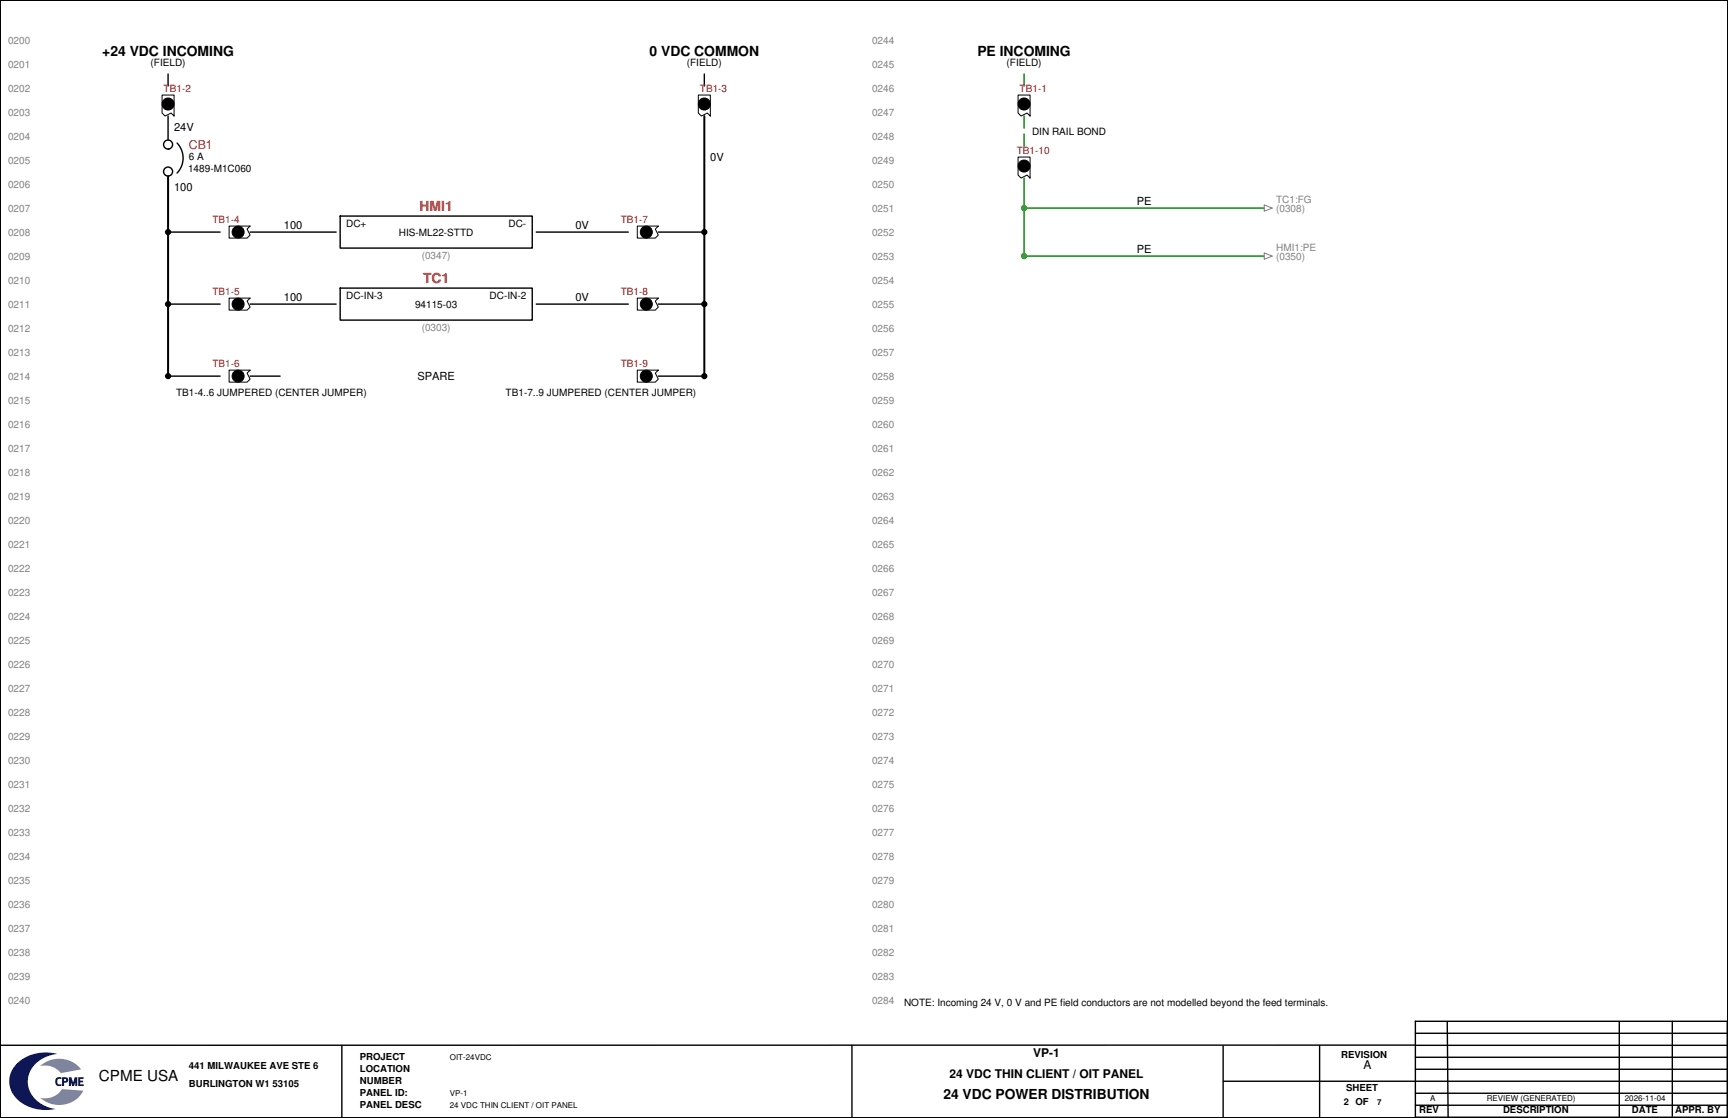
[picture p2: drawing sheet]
<svg xmlns="http://www.w3.org/2000/svg" width="432mm" height="279mm" viewBox="0 0 432 279" stroke-linecap="round" stroke-linejoin="round" font-family="sans-serif">
<g fill="none" stroke="#000" stroke-width=".35">
<path d="M42 18.5v3zM176 18.5v3zM42 29v6zM42 58h13zM62.5 58h21.5zM134 58h23zM164.5 58h11.5zM42 76h13zM62.5 76h21.5zM134 76h23zM164.5 76h11.5zM42 94h13z"/>
<path d="M62.5 94h7.5zM164.5 94h11.5z"/>
<circle cx="42" cy="58" r=".6"/>
<circle cx="176" cy="58" r=".6"/>
<circle cx="42" cy="76" r=".6"/>
<circle cx="176" cy="76" r=".6"/>
<circle cx="42" cy="94" r=".6"/>
<circle cx="176" cy="94" r=".6"/>
</g>
<g fill="#000">
<circle cx="42" cy="58" r=".6"/>
<circle cx="176" cy="58" r=".6"/>
<circle cx="42" cy="76" r=".6"/>
<circle cx="176" cy="76" r=".6"/>
<circle cx="42" cy="94" r=".6"/>
<circle cx="176" cy="94" r=".6"/>
</g>
<path d="M176 29v65zM42 44v50z" fill="none" stroke="#000" stroke-width=".5"/>
<path d="M255.9 18.5v3zM255.9 29v3zM255.9 33.5v3zM255.9 44.5v7.5z" fill="none" stroke="#008000" stroke-width=".35"/>
<circle cx="255.9" cy="52" r=".6" fill="#008000"/>
<g fill="none" stroke="#008000" stroke-width=".35">
<path d="M255.9 52h60zM255.9 52v12z"/>
<circle cx="255.9" cy="52" r=".6"/>
</g>
<circle cx="255.9" cy="64" r=".6" fill="#008000"/>
<g fill="none" stroke="#008000" stroke-width=".35">
<path d="M255.9 64h60z"/>
<circle cx="255.9" cy="64" r=".6"/>
</g>
<path d="M0 0h431.8v279.4h-431.8z" fill="none" stroke="#000" stroke-width=".5"/>
<g fill="none" stroke="#000" stroke-width=".25">
<path d="M40.5 23.8h3v5.2l-.7-.7-1.5 .7-.8-.7zM41.3 26h1.5zM42 25.3v1.5zM174.5 23.8h3v5.2l-.7-.7-1.5 .7-.8-.7zM175.3 26h1.5zM176 25.3v1.5zM254.4 23.8h3v5.2l-.7-.7-1.5 .7-.8-.7zM254.4 39.3h3v5.2l-.7-.7-1.5 .7-.8-.7zM255.2 26h1.5zM255.9 25.3v1.5zM57.3 56.5h5.2l-.7 .8 .7 1.5-.7 .7h-4.5zM58.8 58h1.5z"/>
<path d="M59.5 57.3v1.5zM159.3 56.5h5.2l-.7 .8 .7 1.5-.7 .7h-4.5zM160.8 58h1.5zM161.5 57.3v1.5zM255.2 41.5h1.5zM255.9 40.8v1.5zM57.3 74.5h5.2l-.7 .8 .7 1.5-.7 .7h-4.5zM58.8 76h1.5zM59.5 75.3v1.5zM159.3 74.5h5.2l-.7 .8 .7 1.5-.7 .7h-4.5zM160.8 76h1.5zM161.5 75.3v1.5z"/>
<path d="M57.3 92.5h5.2l-.7 .8 .7 1.5-.7 .7h-4.5zM58.8 94h1.5zM59.5 93.3v1.5zM159.3 92.5h5.2l-.7 .8 .7 1.5-.7 .7h-4.5zM160.8 94h1.5zM161.5 93.3v1.5z"/>
<circle cx="42" cy="26" r="1.5"/>
<circle cx="176" cy="26" r="1.5"/>
<circle cx="255.9" cy="26" r="1.5"/>
<circle cx="59.5" cy="58" r="1.5"/>
<circle cx="161.5" cy="58" r="1.5"/>
<circle cx="255.9" cy="41.5" r="1.5"/>
<circle cx="59.5" cy="76" r="1.5"/>
<circle cx="161.5" cy="76" r="1.5"/>
<circle cx="59.5" cy="94" r="1.5"/>
<circle cx="161.5" cy="94" r="1.5"/>
</g>
<g fill="#000">
<circle cx="42" cy="37.3" r=".18"/>
<circle cx="42" cy="26" r="1.5"/>
<circle cx="176" cy="26" r="1.5"/>
<circle cx="255.9" cy="26" r="1.5"/>
<circle cx="59.5" cy="58" r="1.5"/>
<circle cx="161.5" cy="58" r="1.5"/>
<circle cx="255.9" cy="41.5" r="1.5"/>
<circle cx="59.5" cy="76" r="1.5"/>
<circle cx="161.5" cy="76" r="1.5"/>
<circle cx="59.5" cy="94" r="1.5"/>
<circle cx="161.5" cy="94" r="1.5"/>
</g>
<g fill="none" stroke="#000" stroke-width=".35">
<path d="M44.3 35.8l1 1.6 .4 2.1-.3 2-1.1 1.8M85 54h48v8h-48zM85 72h48v8h-48zM353.7 258.2h77.9zM353.7 255.2h77.9v24h-77.9zM361.6 255.4l.3 24M404.6 255.5v23.7zM417.9 255.2v23.8zM85.4 261.2v18zM212.9 261.2v18zM305.6 261.4v18zM305.7 270.2h48z"/>
<path d="M329.8 261.3v18zM353.7 261.2h-353.7M353.7 267.2h77.9zM353.7 276.2h77.9zM353.7 273.2h77.9zM353.7 270.2h77.9zM353.7 264.2h77.9zM353.9 261.2h77.9z"/>
<circle cx="42" cy="36.1" r="1.13"/>
<circle cx="42" cy="42.9" r="1.13"/>
</g>
<path d="M315.9 51.2l2 .8-2 .8zM315.9 63.2l2 .8-2 .8z" fill="none" stroke="#808080" stroke-width=".25"/>
<path d="M4.2 265.8a10.6 10.6 0 0 1 10.2-2.4 7.7 7.7 0 0 0-7.5 6.5 7.2 7.2 0 0 0 6.2 7.1l.8 .2a9.7 9.7 0 0 1-10.9-4.2 6 6 0 0 1 1.2-7.2z" fill-rule="evenodd" fill="#0e1655"/>
<path d="M10 266.4a7.1 7.1 0 0 1 10.3 .9l-5.1 .9a5.1 5.1 0 0 0-5.2-1.8z" fill-rule="evenodd" fill="#7f849f"/>
<g fill="#0e1655">
<path d="M14.1 269.4l.5-.2h.7l.1 .5a.72 .72 0 0 0-1.1 .6 .72 .72 0 0 0 1.1 .6l-.1 .4a1.08 1.08 0 0 1-1.3-.2 1.08 1.08 0 0 1-.1-1.4z" fill-rule="evenodd"/>
<path d="M15.5 269.2h.4a.77 .77 0 0 1 1.2 .6 .77 .77 0 0 1-1.1 .8v.8h-.5zM16 269.6a.3 .3 0 0 1 .5 0 .3 .3 0 0 1-.1 .5 .3 .3 0 0 1-.4-.1z" fill-rule="evenodd"/>
<path d="M17.2 269.2h.2a.42 .42 0 0 1 .5 .1 .42 .42 0 0 1 .1 .4l.3 .9 .2-.9a.54 .54 0 0 1 .8-.5v2.2h-.2a.28 .28 0 0 1-.3-.1 .28 .28 0 0 1 0-.4v-.4l-.1 .3a.45 .45 0 0 1-.5 .6 .45 .45 0 0 1-.4-.6l-.1-.3v.9h-.5z" fill-rule="evenodd"/>
<path d="M19.5 269.2h1.4v.4h-.4a.27 .27 0 0 0-.4 .1 .27 .27 0 0 0 0 .4 .27 .27 0 0 0 .4 0 .26 .26 0 0 1 .2 .3 .26 .26 0 0 1-.4 .1h-.3v.2a.27 .27 0 0 0 .1 .3 .27 .27 0 0 0 .4 0h.4v.4h-.5a.61 .61 0 0 1-.8 0 .61 .61 0 0 1-.1-.8z" fill-rule="evenodd"/>
</g>
<path d="M10 274.4a5.5 5.5 0 0 0 5.6-2.2l5.2 .4a6.9 6.9 0 0 1-10.8 1.8z" fill-rule="evenodd" fill="#7f849f"/>
<text font-size="3.8" x="24.7" y="270.2">CPME USA</text>
<g font-size="3.5">
<text x="25.6" y="14">+24 VDC INCOMING</text>
<text x="162.3" y="14">0 VDC COMMON</text>
<text x="244.2" y="14">PE INCOMING</text>
</g>
<g font-size="3.5" fill="#d01010">
<text x="104.9" y="52.8">HMI1</text>
<text x="105.7" y="70.8">TC1</text>
</g>
<text font-size="3.4" x="235.8" y="274.7">24 VDC POWER DISTRIBUTION</text>
<text font-size="3.1" fill="#d01010" x="47.2" y="37.2">CB1</text>
<g font-size="3">
<text x="237.3" y="269.5">24 VDC THIN CLIENT / OIT PANEL</text>
<text x="258.2" y="264.2">VP-1</text>
<text x="340.7" y="267.2">A</text>
</g>
<g font-size="2.8">
<text x="43.5" y="32.8">24V</text>
<text x="177.5" y="40.3">0V</text>
<text x="43.5" y="47.8">100</text>
<text x="284" y="51.2">PE</text>
<text x="70.9" y="57.2">100</text>
<text x="143.8" y="57.2">0V</text>
<text x="284" y="63.2">PE</text>
<text x="70.9" y="75.2">100</text>
<text x="143.8" y="75.2">0V</text>
<text x="104.3" y="94.9">SPARE</text>
</g>
<g font-size="2.5" fill="#808080">
<text x="2" y="10.9">0200</text>
<text x="217.9" y="10.9">0244</text>
<text x="2" y="16.9">0201</text>
<text x="217.9" y="16.9">0245</text>
<text x="2" y="22.9">0202</text>
<text x="217.9" y="22.9">0246</text>
<text x="2" y="28.9">0203</text>
<text x="217.9" y="28.9">0247</text>
<text x="2" y="34.9">0204</text>
<text x="217.9" y="34.9">0248</text>
<text x="2" y="40.9">0205</text>
<text x="217.9" y="40.9">0249</text>
<text x="2" y="46.9">0206</text>
<text x="217.9" y="46.9">0250</text>
<text x="2" y="52.9">0207</text>
<text x="217.9" y="52.9">0251</text>
<text x="318.9" y="52.9">(0308)</text>
<text x="318.9" y="50.8">TC1:FG</text>
<text x="2" y="58.9">0208</text>
<text x="217.9" y="58.9">0252</text>
<text x="2" y="64.9">0209</text>
<text x="105.4" y="64.8">(0347)</text>
<text x="217.9" y="64.9">0253</text>
<text x="318.9" y="64.9">(0350)</text>
<text x="318.9" y="62.8">HMI1:PE</text>
<text x="2" y="70.9">0210</text>
<text x="217.9" y="70.9">0254</text>
<text x="2" y="76.9">0211</text>
<text x="217.9" y="76.9">0255</text>
<text x="2" y="82.9">0212</text>
<text x="105.4" y="82.8">(0303)</text>
<text x="217.9" y="82.9">0256</text>
<text x="2" y="88.9">0213</text>
<text x="217.9" y="88.9">0257</text>
<text x="2" y="94.9">0214</text>
<text x="217.9" y="94.9">0258</text>
<text x="2" y="100.9">0215</text>
<text x="217.9" y="100.9">0259</text>
<text x="2" y="106.9">0216</text>
<text x="217.9" y="106.9">0260</text>
<text x="2" y="112.9">0217</text>
<text x="217.9" y="112.9">0261</text>
<text x="2" y="118.9">0218</text>
<text x="217.9" y="118.9">0262</text>
<text x="2" y="124.9">0219</text>
<text x="217.9" y="124.9">0263</text>
<text x="2" y="130.9">0220</text>
<text x="217.9" y="130.9">0264</text>
<text x="2" y="136.9">0221</text>
<text x="217.9" y="136.9">0265</text>
<text x="2" y="142.9">0222</text>
<text x="217.9" y="142.9">0266</text>
<text x="2" y="148.9">0223</text>
<text x="217.9" y="148.9">0267</text>
<text x="2" y="154.9">0224</text>
<text x="217.9" y="154.9">0268</text>
<text x="2" y="160.9">0225</text>
<text x="217.9" y="160.9">0269</text>
<text x="2" y="166.9">0226</text>
<text x="217.9" y="166.9">0270</text>
<text x="2" y="172.9">0227</text>
<text x="217.9" y="172.9">0271</text>
<text x="2" y="178.9">0228</text>
<text x="217.9" y="178.9">0272</text>
<text x="2" y="184.9">0229</text>
<text x="217.9" y="184.9">0273</text>
<text x="2" y="190.9">0230</text>
<text x="217.9" y="190.9">0274</text>
<text x="2" y="196.9">0231</text>
<text x="217.9" y="196.9">0275</text>
<text x="2" y="202.9">0232</text>
<text x="217.9" y="202.9">0276</text>
<text x="2" y="208.9">0233</text>
<text x="217.9" y="208.9">0277</text>
<text x="2" y="214.9">0234</text>
<text x="217.9" y="214.9">0278</text>
<text x="2" y="220.9">0235</text>
<text x="217.9" y="220.9">0279</text>
<text x="2" y="226.9">0236</text>
<text x="217.9" y="226.9">0280</text>
<text x="2" y="232.9">0237</text>
<text x="217.9" y="232.9">0281</text>
<text x="2" y="238.9">0238</text>
<text x="217.9" y="238.9">0282</text>
<text x="2" y="244.9">0239</text>
<text x="217.9" y="244.9">0283</text>
<text x="2" y="250.9">0240</text>
<text x="217.9" y="250.9">0284</text>
</g>
<g font-size="2.5">
<text x="37.6" y="16.6">(FIELD)</text>
<text x="171.6" y="16.6">(FIELD)</text>
<text x="251.5" y="16.6">(FIELD)</text>
<text x="257.9" y="33.8">DIN RAIL BOND</text>
<text x="47.2" y="40">6 A</text>
<text x="47" y="42.9">1489-M1C060</text>
<text x="86.5" y="56.7">DC+</text>
<text x="99.7" y="58.9">HIS-ML22-STTD</text>
<text x="127.1" y="56.7">DC-</text>
<text x="86.5" y="74.7">DC-IN-3</text>
<text x="103.7" y="76.9">94115-03</text>
<text x="122.3" y="74.7">DC-IN-2</text>
<text x="44" y="99">TB1-4..6 JUMPERED (CENTER JUMPER)</text>
<text x="126.4" y="99">TB1-7..9 JUMPERED (CENTER JUMPER)</text>
<text x="225.9" y="251.4">NOTE: Incoming 24 V, 0 V and PE field conductors are not modelled beyond the feed terminals.</text>
</g>
<g font-size="2.5" fill="#d01010">
<text x="40.9" y="23">TB1-2</text>
<text x="174.9" y="23">TB1-3</text>
<text x="254.8" y="23">TB1-1</text>
<text x="254.1" y="38.5">TB1-10</text>
<text x="53.1" y="55.7">TB1-4</text>
<text x="155.1" y="55.7">TB1-7</text>
<text x="53.1" y="73.7">TB1-5</text>
<text x="155.1" y="73.7">TB1-8</text>
<text x="53.1" y="91.7">TB1-6</text>
<text x="155.1" y="91.7">TB1-9</text>
</g>
<g font-size="2.4">
<text x="47.2" y="267.2">441 MILWAUKEE AVE STE 6</text>
<text x="89.9" y="265">PROJECT</text>
<text x="89.9" y="268">LOCATION</text>
<text x="335.2" y="264.3">REVISION</text>
<text x="47.2" y="271.7">BURLINGTON W1 53105</text>
<text x="89.9" y="274">PANEL ID:</text>
<text x="89.9" y="270.9">NUMBER</text>
<text x="336.4" y="272.7">SHEET</text>
<text x="89.9" y="277">PANEL DESC</text>
<text x="354.6" y="278.1">REV</text>
<text x="375.6" y="278.1">DESCRIPTION</text>
<text x="407.8" y="278.3">DATE</text>
<text x="418.6" y="278.3">APPR. BY</text>
</g>
<text font-size="2.3" x="335.8" y="276.2">2 OF</text>
<g font-size="2">
<text x="112.4" y="265">OIT-24VDC</text>
<text x="112.4" y="274">VP-1</text>
<text x="357.4" y="275">A</text>
<text x="371.5" y="275.1">REVIEW (GENERATED)</text>
<text x="406" y="275.1">2026-11-04</text>
<text x="112.4" y="277">24 VDC THIN CLIENT / OIT PANEL</text>
<text x="344.1" y="276.2">7</text>
</g>
</svg>
